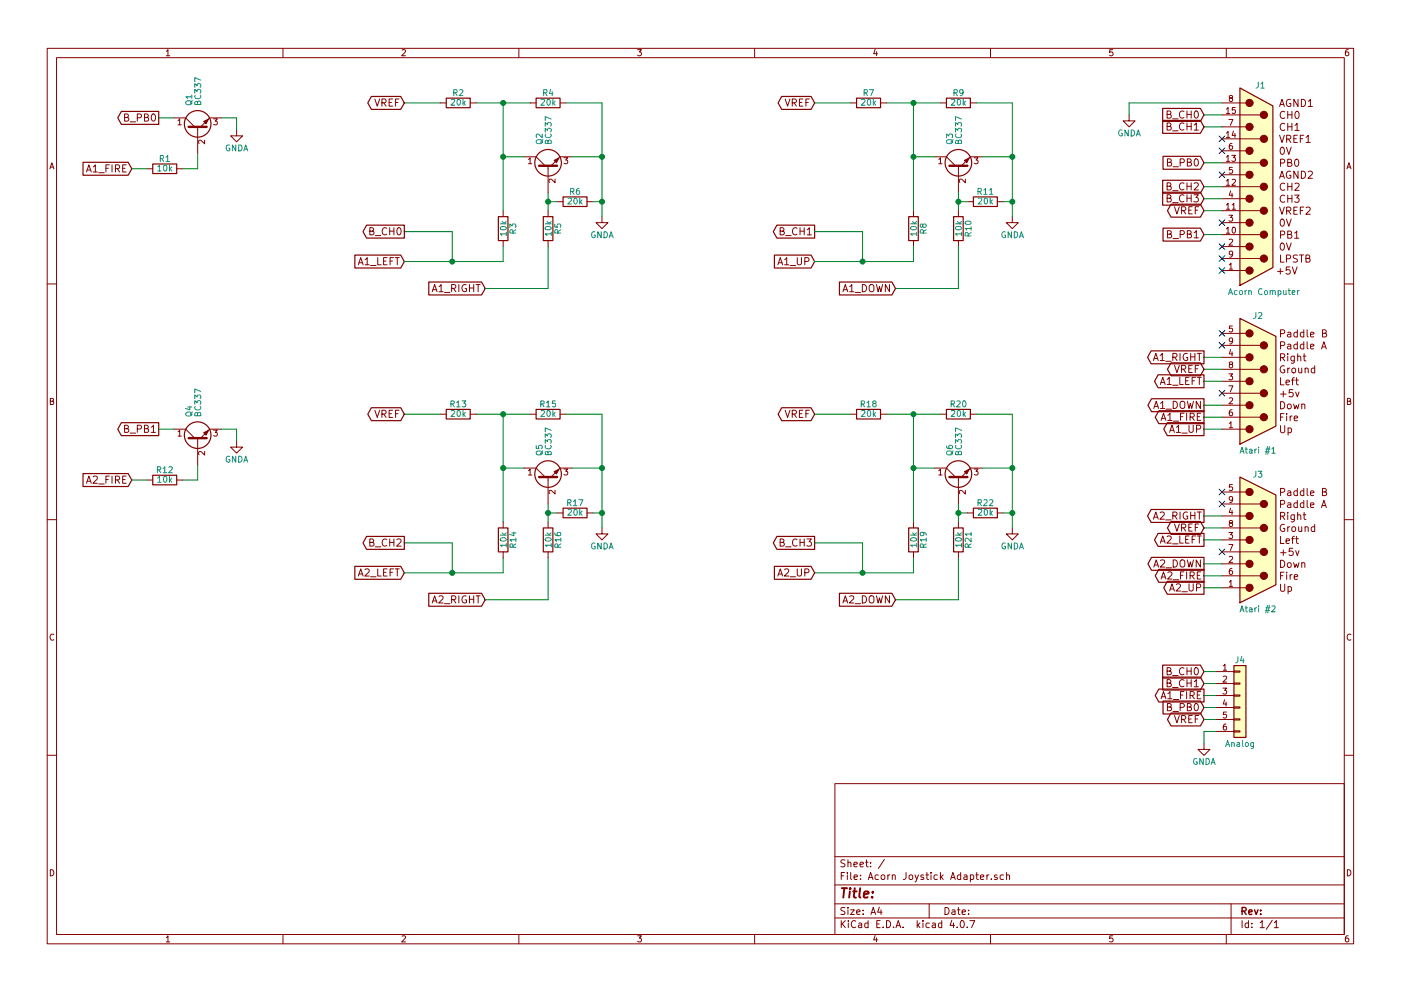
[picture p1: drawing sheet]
EESchema Schematic File Version 2
LIBS:power
LIBS:device
LIBS:switches
LIBS:relays
LIBS:motors
LIBS:transistors
LIBS:conn
LIBS:linear
LIBS:regul
LIBS:74xx
LIBS:cmos4000
LIBS:adc-dac
LIBS:memory
LIBS:xilinx
LIBS:microcontrollers
LIBS:dsp
LIBS:microchip
LIBS:analog_switches
LIBS:motorola
LIBS:texas
LIBS:intel
LIBS:audio
LIBS:interface
LIBS:digital-audio
LIBS:philips
LIBS:display
LIBS:cypress
LIBS:siliconi
LIBS:opto
LIBS:atmel
LIBS:contrib
LIBS:valves
LIBS:ports
LIBS:Acorn Joystick Adapter-cache
EELAYER 25 0
EELAYER END
$Descr A4 11693 8268
encoding utf-8
Sheet 1 1
Title ""
Date ""
Rev ""
Comp ""
Comment1 ""
Comment2 ""
Comment3 ""
Comment4 ""
$EndDescr
$Comp
L BBC_Analog J1
U 1 1
P 10500 1550
F 0 "J1" H 10520 2400 50  0000 C CNN
F 1 "Acorn Computer" H 10550 675 50  0000 C CNN
F 2 "RND_DSUB:DSUB-15_Male_Vertical_Pitch2.77x2.84mm" H 10500 1550 50  0001 C CNN
F 3 "" H 10500 1550 50  0001 C CNN
	1    10500 1550
	1    0    0    -1  
$EndComp
$Comp
L Atari_Joystick J2
U 1 1
P 10500 3175
F 0 "J2" H 10500 3725 50  0000 C CNN
F 1 "Atari #1" H 10500 2600 50  0000 C CNN
F 2 "RND_DSUB:DSUB-9_Male_Vertical_Pitch2.77x2.84mm" H 10500 3175 50  0001 C CNN
F 3 "" H 10500 3175 50  0001 C CNN
	1    10500 3175
	1    0    0    -1  
$EndComp
Text GLabel 10050 3575 0    60   Output ~ 0
A1_UP
Wire Wire Line
	10050 3575 10200 3575
Text GLabel 10050 3375 0    60   Output ~ 0
A1_DOWN
Wire Wire Line
	10200 3375 10050 3375
Text GLabel 10050 3175 0    60   Output ~ 0
A1_LEFT
Wire Wire Line
	10050 3175 10200 3175
Text GLabel 10050 2975 0    60   Output ~ 0
A1_RIGHT
Wire Wire Line
	10050 2975 10200 2975
NoConn ~ 10200 2775
Text GLabel 10050 3475 0    60   Output ~ 0
A1_FIRE
Wire Wire Line
	10200 3475 10050 3475
NoConn ~ 10200 2875
Text GLabel 10050 1350 0    60   Input ~ 0
B_PB0
Wire Wire Line
	10050 1350 10200 1350
Text GLabel 10050 950  0    60   Input ~ 0
B_CH0
Wire Wire Line
	10050 950  10200 950 
Wire Wire Line
	9425 850  10200 850 
Wire Wire Line
	10200 1050 10050 1050
NoConn ~ 10200 1850
NoConn ~ 10200 1450
NoConn ~ 10200 1250
NoConn ~ 10200 2150
Wire Wire Line
	10200 3075 10050 3075
Text GLabel 10050 1050 0    60   Input ~ 0
B_CH1
$Comp
L BC337 Q1
U 1 1
P 1650 1075
F 0 "Q1" H 1850 1150 50  0000 L CNN
F 1 "BC337" H 1850 1075 50  0000 L CNN
F 2 "TO_SOT_Packages_THT:TO-92_Inline_Wide" H 1850 1000 50  0001 L CIN
F 3 "" H 1650 1075 50  0001 L CNN
	1    1650 1075
	0    -1   -1   0   
$EndComp
Text GLabel 1325 975  0    60   Output ~ 0
B_PB0
Wire Wire Line
	1450 975  1325 975 
$Comp
L R R1
U 1 1
P 1375 1400
F 0 "R1" V 1455 1400 50  0000 C CNN
F 1 "10k" V 1375 1400 50  0000 C CNN
F 2 "Resistors_THT:R_Axial_DIN0207_L6.3mm_D2.5mm_P10.16mm_Horizontal" V 1305 1400 50  0001 C CNN
F 3 "" H 1375 1400 50  0001 C CNN
	1    1375 1400
	0    -1   -1   0   
$EndComp
Text GLabel 1100 1400 0    60   Input ~ 0
A1_FIRE
Wire Wire Line
	1650 1275 1650 1400
Wire Wire Line
	1650 1400 1525 1400
Wire Wire Line
	1100 1400 1225 1400
$Comp
L GNDA #PWR01
U 1 1
P 1975 1075
F 0 "#PWR01" H 1975 825 50  0001 C CNN
F 1 "GNDA" H 1975 925 50  0000 C CNN
F 2 "" H 1975 1075 50  0001 C CNN
F 3 "" H 1975 1075 50  0001 C CNN
	1    1975 1075
	1    0    0    -1  
$EndComp
Wire Wire Line
	1975 1075 1975 975 
Wire Wire Line
	1975 975  1850 975 
$Comp
L GNDA #PWR02
U 1 1
P 9425 950
F 0 "#PWR02" H 9425 700 50  0001 C CNN
F 1 "GNDA" H 9425 800 50  0000 C CNN
F 2 "" H 9425 950 50  0001 C CNN
F 3 "" H 9425 950 50  0001 C CNN
	1    9425 950 
	1    0    0    -1  
$EndComp
$Comp
L BC337 Q2
U 1 1
P 4575 1400
F 0 "Q2" H 4775 1475 50  0000 L CNN
F 1 "BC337" H 4775 1400 50  0000 L CNN
F 2 "TO_SOT_Packages_THT:TO-92_Inline_Wide" H 4775 1325 50  0001 L CIN
F 3 "" H 4575 1400 50  0001 L CNN
	1    4575 1400
	0    -1   -1   0   
$EndComp
$Comp
L GNDA #PWR03
U 1 1
P 5025 1800
F 0 "#PWR03" H 5025 1550 50  0001 C CNN
F 1 "GNDA" H 5025 1650 50  0000 C CNN
F 2 "" H 5025 1800 50  0001 C CNN
F 3 "" H 5025 1800 50  0001 C CNN
	1    5025 1800
	1    0    0    -1  
$EndComp
Wire Wire Line
	5025 850  5025 1800
Wire Wire Line
	4775 1300 5025 1300
$Comp
L R R6
U 1 1
P 4800 1675
F 0 "R6" V 4880 1675 50  0000 C CNN
F 1 "20k" V 4800 1675 50  0000 C CNN
F 2 "Resistors_THT:R_Axial_DIN0207_L6.3mm_D2.5mm_P10.16mm_Horizontal" V 4730 1675 50  0001 C CNN
F 3 "" H 4800 1675 50  0001 C CNN
	1    4800 1675
	0    -1   -1   0   
$EndComp
Wire Wire Line
	4950 1675 5025 1675
Connection ~ 5025 1675
Wire Wire Line
	4575 1600 4575 1750
Wire Wire Line
	4575 1675 4650 1675
$Comp
L R R5
U 1 1
P 4575 1900
F 0 "R5" V 4655 1900 50  0000 C CNN
F 1 "10k" V 4575 1900 50  0000 C CNN
F 2 "Resistors_THT:R_Axial_DIN0207_L6.3mm_D2.5mm_P10.16mm_Horizontal" V 4505 1900 50  0001 C CNN
F 3 "" H 4575 1900 50  0001 C CNN
	1    4575 1900
	1    0    0    -1  
$EndComp
Connection ~ 4575 1675
Text GLabel 4050 2400 0    60   Input ~ 0
A1_RIGHT
Wire Wire Line
	4575 2050 4575 2400
Wire Wire Line
	4575 2400 4050 2400
Text GLabel 3375 2175 0    60   Input ~ 0
A1_LEFT
$Comp
L R R4
U 1 1
P 4575 850
F 0 "R4" V 4655 850 50  0000 C CNN
F 1 "20k" V 4575 850 50  0000 C CNN
F 2 "Resistors_THT:R_Axial_DIN0207_L6.3mm_D2.5mm_P10.16mm_Horizontal" V 4505 850 50  0001 C CNN
F 3 "" H 4575 850 50  0001 C CNN
	1    4575 850 
	0    -1   -1   0   
$EndComp
$Comp
L R R3
U 1 1
P 4200 1900
F 0 "R3" V 4280 1900 50  0000 C CNN
F 1 "10k" V 4200 1900 50  0000 C CNN
F 2 "Resistors_THT:R_Axial_DIN0207_L6.3mm_D2.5mm_P10.16mm_Horizontal" V 4130 1900 50  0001 C CNN
F 3 "" H 4200 1900 50  0001 C CNN
	1    4200 1900
	1    0    0    -1  
$EndComp
Wire Wire Line
	4200 2175 4200 2050
Wire Wire Line
	4200 850  4200 1750
Wire Wire Line
	4200 1300 4375 1300
Wire Wire Line
	3975 850  4425 850 
Connection ~ 4200 1300
Wire Wire Line
	4725 850  5025 850 
Connection ~ 5025 1300
$Comp
L R R2
U 1 1
P 3825 850
F 0 "R2" V 3905 850 50  0000 C CNN
F 1 "20k" V 3825 850 50  0000 C CNN
F 2 "Resistors_THT:R_Axial_DIN0207_L6.3mm_D2.5mm_P10.16mm_Horizontal" V 3755 850 50  0001 C CNN
F 3 "" H 3825 850 50  0001 C CNN
	1    3825 850 
	0    -1   -1   0   
$EndComp
Connection ~ 4200 850 
Wire Wire Line
	3375 850  3675 850 
$Comp
L BC337 Q3
U 1 1
P 8000 1400
F 0 "Q3" H 8200 1475 50  0000 L CNN
F 1 "BC337" H 8200 1400 50  0000 L CNN
F 2 "TO_SOT_Packages_THT:TO-92_Inline_Wide" H 8200 1325 50  0001 L CIN
F 3 "" H 8000 1400 50  0001 L CNN
	1    8000 1400
	0    -1   -1   0   
$EndComp
$Comp
L GNDA #PWR04
U 1 1
P 8450 1800
F 0 "#PWR04" H 8450 1550 50  0001 C CNN
F 1 "GNDA" H 8450 1650 50  0000 C CNN
F 2 "" H 8450 1800 50  0001 C CNN
F 3 "" H 8450 1800 50  0001 C CNN
	1    8450 1800
	1    0    0    -1  
$EndComp
Wire Wire Line
	8450 850  8450 1800
Wire Wire Line
	8200 1300 8450 1300
$Comp
L R R11
U 1 1
P 8225 1675
F 0 "R11" V 8305 1675 50  0000 C CNN
F 1 "20k" V 8225 1675 50  0000 C CNN
F 2 "Resistors_THT:R_Axial_DIN0207_L6.3mm_D2.5mm_P10.16mm_Horizontal" V 8155 1675 50  0001 C CNN
F 3 "" H 8225 1675 50  0001 C CNN
	1    8225 1675
	0    -1   -1   0   
$EndComp
Wire Wire Line
	8375 1675 8450 1675
Connection ~ 8450 1675
Wire Wire Line
	8000 1600 8000 1750
Wire Wire Line
	8000 1675 8075 1675
$Comp
L R R10
U 1 1
P 8000 1900
F 0 "R10" V 8080 1900 50  0000 C CNN
F 1 "10k" V 8000 1900 50  0000 C CNN
F 2 "Resistors_THT:R_Axial_DIN0207_L6.3mm_D2.5mm_P10.16mm_Horizontal" V 7930 1900 50  0001 C CNN
F 3 "" H 8000 1900 50  0001 C CNN
	1    8000 1900
	1    0    0    -1  
$EndComp
Connection ~ 8000 1675
Wire Wire Line
	8000 2050 8000 2400
Wire Wire Line
	8000 2400 7475 2400
Text GLabel 6800 2175 0    60   Input ~ 0
A1_UP
$Comp
L R R9
U 1 1
P 8000 850
F 0 "R9" V 8080 850 50  0000 C CNN
F 1 "20k" V 8000 850 50  0000 C CNN
F 2 "Resistors_THT:R_Axial_DIN0207_L6.3mm_D2.5mm_P10.16mm_Horizontal" V 7930 850 50  0001 C CNN
F 3 "" H 8000 850 50  0001 C CNN
	1    8000 850 
	0    -1   -1   0   
$EndComp
$Comp
L R R8
U 1 1
P 7625 1900
F 0 "R8" V 7705 1900 50  0000 C CNN
F 1 "10k" V 7625 1900 50  0000 C CNN
F 2 "Resistors_THT:R_Axial_DIN0207_L6.3mm_D2.5mm_P10.16mm_Horizontal" V 7555 1900 50  0001 C CNN
F 3 "" H 7625 1900 50  0001 C CNN
	1    7625 1900
	1    0    0    -1  
$EndComp
Wire Wire Line
	6800 2175 7625 2175
Wire Wire Line
	7625 2175 7625 2050
Wire Wire Line
	7625 850  7625 1750
Wire Wire Line
	7625 1300 7800 1300
Wire Wire Line
	7400 850  7850 850 
Connection ~ 7625 1300
Wire Wire Line
	8150 850  8450 850 
Connection ~ 8450 1300
$Comp
L R R7
U 1 1
P 7250 850
F 0 "R7" V 7330 850 50  0000 C CNN
F 1 "20k" V 7250 850 50  0000 C CNN
F 2 "Resistors_THT:R_Axial_DIN0207_L6.3mm_D2.5mm_P10.16mm_Horizontal" V 7180 850 50  0001 C CNN
F 3 "" H 7250 850 50  0001 C CNN
	1    7250 850 
	0    -1   -1   0   
$EndComp
Connection ~ 7625 850 
Wire Wire Line
	6800 850  7100 850 
Text GLabel 7475 2400 0    60   Input ~ 0
A1_DOWN
Text GLabel 10050 1750 0    60   BiDi ~ 0
VREF
Wire Wire Line
	10050 1750 10200 1750
Text GLabel 6800 1925 0    60   Output ~ 0
B_CH1
Wire Wire Line
	6800 1925 7200 1925
Wire Wire Line
	7200 1925 7200 2175
Connection ~ 7200 2175
Wire Wire Line
	3375 2175 4200 2175
Wire Wire Line
	3375 1925 3775 1925
Wire Wire Line
	3775 1925 3775 2175
Connection ~ 3775 2175
Text GLabel 3375 1925 0    60   Output ~ 0
B_CH0
NoConn ~ 10200 3275
NoConn ~ 10200 2250
NoConn ~ 10200 2050
Wire Wire Line
	9425 950  9425 850 
$Comp
L Atari_Joystick J3
U 1 1
P 10500 4500
F 0 "J3" H 10500 5050 50  0000 C CNN
F 1 "Atari #2" H 10500 3925 50  0000 C CNN
F 2 "RND_DSUB:DSUB-9_Male_Vertical_Pitch2.77x2.84mm" H 10500 4500 50  0001 C CNN
F 3 "" H 10500 4500 50  0001 C CNN
	1    10500 4500
	1    0    0    -1  
$EndComp
NoConn ~ 10200 4100
NoConn ~ 10200 4200
NoConn ~ 10200 4600
NoConn ~ 10200 1150
Text GLabel 10050 3075 0    60   BiDi ~ 0
VREF
Text GLabel 3375 850  0    60   BiDi ~ 0
VREF
Text GLabel 6800 850  0    60   BiDi ~ 0
VREF
$Comp
L BC337 Q4
U 1 1
P 1650 3675
F 0 "Q4" H 1850 3750 50  0000 L CNN
F 1 "BC337" H 1850 3675 50  0000 L CNN
F 2 "TO_SOT_Packages_THT:TO-92_Inline_Wide" H 1850 3600 50  0001 L CIN
F 3 "" H 1650 3675 50  0001 L CNN
	1    1650 3675
	0    -1   -1   0   
$EndComp
Text GLabel 1325 3575 0    60   Output ~ 0
B_PB1
Wire Wire Line
	1450 3575 1325 3575
$Comp
L R R12
U 1 1
P 1375 4000
F 0 "R12" V 1455 4000 50  0000 C CNN
F 1 "10k" V 1375 4000 50  0000 C CNN
F 2 "Resistors_THT:R_Axial_DIN0207_L6.3mm_D2.5mm_P10.16mm_Horizontal" V 1305 4000 50  0001 C CNN
F 3 "" H 1375 4000 50  0001 C CNN
	1    1375 4000
	0    -1   -1   0   
$EndComp
Text GLabel 1100 4000 0    60   Input ~ 0
A2_FIRE
Wire Wire Line
	1650 3875 1650 4000
Wire Wire Line
	1650 4000 1525 4000
Wire Wire Line
	1100 4000 1225 4000
$Comp
L GNDA #PWR05
U 1 1
P 1975 3675
F 0 "#PWR05" H 1975 3425 50  0001 C CNN
F 1 "GNDA" H 1975 3525 50  0000 C CNN
F 2 "" H 1975 3675 50  0001 C CNN
F 3 "" H 1975 3675 50  0001 C CNN
	1    1975 3675
	1    0    0    -1  
$EndComp
Wire Wire Line
	1975 3675 1975 3575
Wire Wire Line
	1975 3575 1850 3575
$Comp
L BC337 Q5
U 1 1
P 4575 4000
F 0 "Q5" H 4775 4075 50  0000 L CNN
F 1 "BC337" H 4775 4000 50  0000 L CNN
F 2 "TO_SOT_Packages_THT:TO-92_Inline_Wide" H 4775 3925 50  0001 L CIN
F 3 "" H 4575 4000 50  0001 L CNN
	1    4575 4000
	0    -1   -1   0   
$EndComp
$Comp
L GNDA #PWR06
U 1 1
P 5025 4400
F 0 "#PWR06" H 5025 4150 50  0001 C CNN
F 1 "GNDA" H 5025 4250 50  0000 C CNN
F 2 "" H 5025 4400 50  0001 C CNN
F 3 "" H 5025 4400 50  0001 C CNN
	1    5025 4400
	1    0    0    -1  
$EndComp
Wire Wire Line
	5025 3450 5025 4400
Wire Wire Line
	4775 3900 5025 3900
$Comp
L R R17
U 1 1
P 4800 4275
F 0 "R17" V 4880 4275 50  0000 C CNN
F 1 "20k" V 4800 4275 50  0000 C CNN
F 2 "Resistors_THT:R_Axial_DIN0207_L6.3mm_D2.5mm_P10.16mm_Horizontal" V 4730 4275 50  0001 C CNN
F 3 "" H 4800 4275 50  0001 C CNN
	1    4800 4275
	0    -1   -1   0   
$EndComp
Wire Wire Line
	4950 4275 5025 4275
Connection ~ 5025 4275
Wire Wire Line
	4575 4200 4575 4350
Wire Wire Line
	4575 4275 4650 4275
$Comp
L R R16
U 1 1
P 4575 4500
F 0 "R16" V 4655 4500 50  0000 C CNN
F 1 "10k" V 4575 4500 50  0000 C CNN
F 2 "Resistors_THT:R_Axial_DIN0207_L6.3mm_D2.5mm_P10.16mm_Horizontal" V 4505 4500 50  0001 C CNN
F 3 "" H 4575 4500 50  0001 C CNN
	1    4575 4500
	1    0    0    -1  
$EndComp
Connection ~ 4575 4275
Text GLabel 4050 5000 0    60   Input ~ 0
A2_RIGHT
Wire Wire Line
	4575 4650 4575 5000
Wire Wire Line
	4575 5000 4050 5000
Text GLabel 3375 4775 0    60   Input ~ 0
A2_LEFT
$Comp
L R R15
U 1 1
P 4575 3450
F 0 "R15" V 4655 3450 50  0000 C CNN
F 1 "20k" V 4575 3450 50  0000 C CNN
F 2 "Resistors_THT:R_Axial_DIN0207_L6.3mm_D2.5mm_P10.16mm_Horizontal" V 4505 3450 50  0001 C CNN
F 3 "" H 4575 3450 50  0001 C CNN
	1    4575 3450
	0    -1   -1   0   
$EndComp
$Comp
L R R14
U 1 1
P 4200 4500
F 0 "R14" V 4280 4500 50  0000 C CNN
F 1 "10k" V 4200 4500 50  0000 C CNN
F 2 "Resistors_THT:R_Axial_DIN0207_L6.3mm_D2.5mm_P10.16mm_Horizontal" V 4130 4500 50  0001 C CNN
F 3 "" H 4200 4500 50  0001 C CNN
	1    4200 4500
	1    0    0    -1  
$EndComp
Wire Wire Line
	4200 4775 4200 4650
Wire Wire Line
	4200 3450 4200 4350
Wire Wire Line
	4200 3900 4375 3900
Wire Wire Line
	3975 3450 4425 3450
Connection ~ 4200 3900
Wire Wire Line
	4725 3450 5025 3450
Connection ~ 5025 3900
$Comp
L R R13
U 1 1
P 3825 3450
F 0 "R13" V 3905 3450 50  0000 C CNN
F 1 "20k" V 3825 3450 50  0000 C CNN
F 2 "Resistors_THT:R_Axial_DIN0207_L6.3mm_D2.5mm_P10.16mm_Horizontal" V 3755 3450 50  0001 C CNN
F 3 "" H 3825 3450 50  0001 C CNN
	1    3825 3450
	0    -1   -1   0   
$EndComp
Connection ~ 4200 3450
Wire Wire Line
	3375 3450 3675 3450
$Comp
L BC337 Q6
U 1 1
P 8000 4000
F 0 "Q6" H 8200 4075 50  0000 L CNN
F 1 "BC337" H 8200 4000 50  0000 L CNN
F 2 "TO_SOT_Packages_THT:TO-92_Inline_Wide" H 8200 3925 50  0001 L CIN
F 3 "" H 8000 4000 50  0001 L CNN
	1    8000 4000
	0    -1   -1   0   
$EndComp
$Comp
L GNDA #PWR07
U 1 1
P 8450 4400
F 0 "#PWR07" H 8450 4150 50  0001 C CNN
F 1 "GNDA" H 8450 4250 50  0000 C CNN
F 2 "" H 8450 4400 50  0001 C CNN
F 3 "" H 8450 4400 50  0001 C CNN
	1    8450 4400
	1    0    0    -1  
$EndComp
Wire Wire Line
	8450 3450 8450 4400
Wire Wire Line
	8200 3900 8450 3900
$Comp
L R R22
U 1 1
P 8225 4275
F 0 "R22" V 8305 4275 50  0000 C CNN
F 1 "20k" V 8225 4275 50  0000 C CNN
F 2 "Resistors_THT:R_Axial_DIN0207_L6.3mm_D2.5mm_P10.16mm_Horizontal" V 8155 4275 50  0001 C CNN
F 3 "" H 8225 4275 50  0001 C CNN
	1    8225 4275
	0    -1   -1   0   
$EndComp
Wire Wire Line
	8375 4275 8450 4275
Connection ~ 8450 4275
Wire Wire Line
	8000 4200 8000 4350
Wire Wire Line
	8000 4275 8075 4275
$Comp
L R R21
U 1 1
P 8000 4500
F 0 "R21" V 8080 4500 50  0000 C CNN
F 1 "10k" V 8000 4500 50  0000 C CNN
F 2 "Resistors_THT:R_Axial_DIN0207_L6.3mm_D2.5mm_P10.16mm_Horizontal" V 7930 4500 50  0001 C CNN
F 3 "" H 8000 4500 50  0001 C CNN
	1    8000 4500
	1    0    0    -1  
$EndComp
Connection ~ 8000 4275
Wire Wire Line
	8000 4650 8000 5000
Wire Wire Line
	8000 5000 7475 5000
Text GLabel 6800 4775 0    60   Input ~ 0
A2_UP
$Comp
L R R20
U 1 1
P 8000 3450
F 0 "R20" V 8080 3450 50  0000 C CNN
F 1 "20k" V 8000 3450 50  0000 C CNN
F 2 "Resistors_THT:R_Axial_DIN0207_L6.3mm_D2.5mm_P10.16mm_Horizontal" V 7930 3450 50  0001 C CNN
F 3 "" H 8000 3450 50  0001 C CNN
	1    8000 3450
	0    -1   -1   0   
$EndComp
$Comp
L R R19
U 1 1
P 7625 4500
F 0 "R19" V 7705 4500 50  0000 C CNN
F 1 "10k" V 7625 4500 50  0000 C CNN
F 2 "Resistors_THT:R_Axial_DIN0207_L6.3mm_D2.5mm_P10.16mm_Horizontal" V 7555 4500 50  0001 C CNN
F 3 "" H 7625 4500 50  0001 C CNN
	1    7625 4500
	1    0    0    -1  
$EndComp
Wire Wire Line
	6800 4775 7625 4775
Wire Wire Line
	7625 4775 7625 4650
Wire Wire Line
	7625 3450 7625 4350
Wire Wire Line
	7625 3900 7800 3900
Wire Wire Line
	7400 3450 7850 3450
Connection ~ 7625 3900
Wire Wire Line
	8150 3450 8450 3450
Connection ~ 8450 3900
$Comp
L R R18
U 1 1
P 7250 3450
F 0 "R18" V 7330 3450 50  0000 C CNN
F 1 "20k" V 7250 3450 50  0000 C CNN
F 2 "Resistors_THT:R_Axial_DIN0207_L6.3mm_D2.5mm_P10.16mm_Horizontal" V 7180 3450 50  0001 C CNN
F 3 "" H 7250 3450 50  0001 C CNN
	1    7250 3450
	0    -1   -1   0   
$EndComp
Connection ~ 7625 3450
Wire Wire Line
	6800 3450 7100 3450
Text GLabel 7475 5000 0    60   Input ~ 0
A2_DOWN
Text GLabel 6800 4525 0    60   Output ~ 0
B_CH3
Wire Wire Line
	6800 4525 7200 4525
Wire Wire Line
	7200 4525 7200 4775
Connection ~ 7200 4775
Wire Wire Line
	3375 4775 4200 4775
Wire Wire Line
	3375 4525 3775 4525
Wire Wire Line
	3775 4525 3775 4775
Connection ~ 3775 4775
Text GLabel 3375 4525 0    60   Output ~ 0
B_CH2
Text GLabel 3375 3450 0    60   BiDi ~ 0
VREF
Text GLabel 6800 3450 0    60   BiDi ~ 0
VREF
Text GLabel 10050 4900 0    60   Output ~ 0
A2_UP
Wire Wire Line
	10050 4900 10200 4900
Text GLabel 10050 4700 0    60   Output ~ 0
A2_DOWN
Wire Wire Line
	10200 4700 10050 4700
Text GLabel 10050 4500 0    60   Output ~ 0
A2_LEFT
Wire Wire Line
	10050 4500 10200 4500
Text GLabel 10050 4300 0    60   Output ~ 0
A2_RIGHT
Wire Wire Line
	10050 4300 10200 4300
Text GLabel 10050 4800 0    60   Output ~ 0
A2_FIRE
Wire Wire Line
	10200 4800 10050 4800
Wire Wire Line
	10200 4400 10050 4400
Text GLabel 10050 4400 0    60   BiDi ~ 0
VREF
Text GLabel 10050 1550 0    60   Input ~ 0
B_CH2
Text GLabel 10050 1650 0    60   Input ~ 0
B_CH3
Wire Wire Line
	10050 1550 10200 1550
Wire Wire Line
	10050 1650 10200 1650
Text GLabel 10050 1950 0    60   Input ~ 0
B_PB1
Wire Wire Line
	10050 1950 10200 1950
$Comp
L Conn_01x06 J4
U 1 1
P 10350 5800
F 0 "J4" H 10350 6100 50  0000 C CNN
F 1 "Analog" H 10350 5400 50  0000 C CNN
F 2 "Pin_Headers:Pin_Header_Straight_1x06_Pitch2.54mm" H 10350 5800 50  0001 C CNN
F 3 "" H 10350 5800 50  0001 C CNN
	1    10350 5800
	1    0    0    -1  
$EndComp
Text GLabel 10050 5600 0    60   Input ~ 0
B_CH0
Text GLabel 10050 5700 0    60   Input ~ 0
B_CH1
Wire Wire Line
	10050 5600 10150 5600
Wire Wire Line
	10050 5700 10150 5700
Text GLabel 10050 5800 0    60   Output ~ 0
A1_FIRE
Wire Wire Line
	10050 5800 10150 5800
Text GLabel 10050 6000 0    60   BiDi ~ 0
VREF
$Comp
L GNDA #PWR08
U 1 1
P 10050 6200
F 0 "#PWR08" H 10050 5950 50  0001 C CNN
F 1 "GNDA" H 10050 6050 50  0000 C CNN
F 2 "" H 10050 6200 50  0001 C CNN
F 3 "" H 10050 6200 50  0001 C CNN
	1    10050 6200
	1    0    0    -1  
$EndComp
Wire Wire Line
	10050 6000 10150 6000
Wire Wire Line
	10150 6100 10050 6100
Wire Wire Line
	10050 6100 10050 6200
Text GLabel 10050 5900 0    60   Input ~ 0
B_PB0
Wire Wire Line
	10050 5900 10150 5900
$EndSCHEMATC
